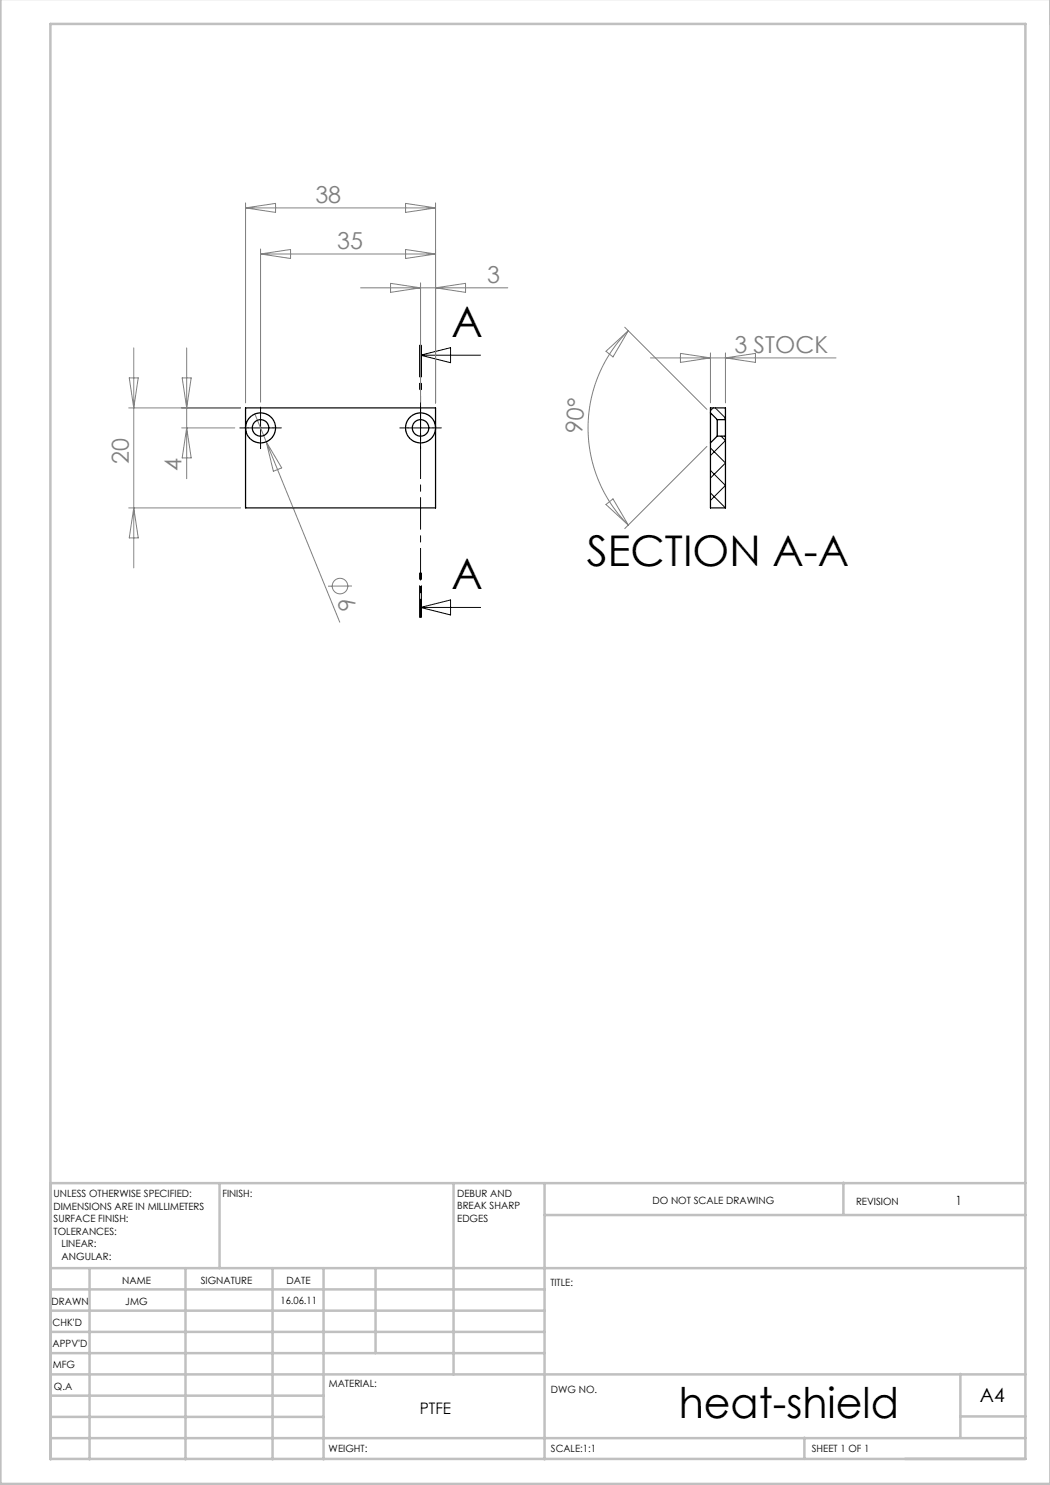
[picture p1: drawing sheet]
<svg xmlns="http://www.w3.org/2000/svg" width="210mm" height="297mm" viewBox="0 0 210 297" stroke-linecap="round" stroke-linejoin="round" font-family="sans-serif">
<g fill="none" stroke="#808080" stroke-width=".2">
<path d="M49.1 40.6v40M49.1 41.6h38M49.1 41.6l6-.9v1.8zM52.1 49.8v30.6M52.1 50.8h35M52.1 50.8l6-.9v1.8zM72.1 57.6h29.5M78.1 56.7l6 .9-6 .9zM81.1 40.7l6 .9-6 .9zM81.1 49.9l6 .9-6 .9zM84.1 56.6v23.8M87.1 40.6v40"/>
<path d="M87.1 57.6l6-.9v1.8zM25.8 75.6h1.8l-.9 6zM26.7 69.6v44M36.4 75.6h1.8l-.9 6zM37.3 69.6v26.1M121.2 70.3l4.5-4.2-3.1 5.3zM125 65.4l16.4 16.5M125.7 66.1a27.5 27.5 0 0 0 0 38.9M130.1 71.6h37.1M136.1 70.7l6 .9-6 .9zM142.1 70.6v10M145.1 70.6v10"/>
<path d="M145.1 71.6l6-.9v1.8zM25.7 81.6h22.4M36.3 85.6h10.7M37.3 85.6l.9 6h-1.8zM51 82.8l17 41.6M53.2 88.4l3.1 5.2-1.6 .7zM141.4 89.3l-16.4 16.4M25.7 101.6h22.4M26.7 101.6l.9 6h-1.8zM70.4 117.2h-4.8M121.2 100.9l1.4-1.1 3.1 5.2z"/>
<circle cx="68" cy="117.2" r="1.56"/>
</g>
<path d="M49.6 85.6h-1.6M52.1 83.1v-1.7M52.1 88.1v1.6M54.6 85.6h1.7M81.6 85.6h-1.6M84.1 83.1v-1.7M84.1 88.1v1.6M86.6 85.6h1.7" fill="none" stroke="#000" stroke-width=".2" stroke-dasharray="15.2 1.3 1.3 1.3"/>
<path d="M83.9 69v10M84.1 69v54.5M84.3 69v10M83.9 123.5v-10M84.3 123.5v-10" fill="none" stroke="#000" stroke-width=".2" stroke-dasharray="6.3 1.3 1.3 1.3"/>
<g fill="none" stroke="#000" stroke-width=".2">
<path d="M84.1 71h12M84.1 71l6-1.5v3zM49.6 85.6h5M52.1 83.1v5M81.6 85.6h5M84.1 83.1v5M142.1 89.6l3 3-3 3M142.1 94.1l3 3-3 3M142.1 98.6l3 3M142.6 81.6l-.5 .5M143.1 81.6l2 2-.3 .3M144.2 87.2l.9 .9-3 3"/>
<path d="M84.1 121.5l6-1.5v3zM84.1 121.5h12"/>
</g>
<g fill="none" stroke="#c0c0c0" stroke-width=".5">
<path d="M.1 -.1v296.9h210M10.1 236.6h195M43.9 236.6v17M90.7 236.6v38.3M108.9 236.6v55.3M168.7 236.5v6.4M10.1 257.9h98.8M10.1 253.6h195M17.9 253.6v38.3M37.1 253.6v38.3M54.5 253.6v38.3M64.7 253.6v38.3"/>
<path d="M75.1 253.6v17M108.9 243h96.2M10.1 270.6h98.8M10.1 266.4h98.8M10.1 262.1h98.8M10.1 279.1h54.6M10.1 274.9h195M192.1 274.8v12.7M10.1 291.8h195v-287h-195v287.1M10.1 283.4h54.6M10.1 287.6h195M160.9 287.5v4.3"/>
<path d="M192.1 283.3h13"/>
</g>
<g fill="none" stroke="#000" stroke-width=".25">
<path d="M49.1 81.6h38v20h-38zM142.1 82.6v6M142.1 82.6v-1h3v2.3M142.1 82.6l1.3 1.3M143.4 83.9v3.3M143.4 87.2h1.7M143.4 83.9h1.7M143.4 87.2l-1.3 1.4M145.1 83.9v3.3M145.1 87.2v14.4h-3v-13"/>
<circle cx="52.1" cy="85.6" r="1.65"/>
<circle cx="52.1" cy="85.6" r="3"/>
<circle cx="84.1" cy="85.6" r="1.65"/>
<circle cx="84.1" cy="85.6" r="3"/>
</g>
<g font-size="8.5">
<text x="90.3" y="67.4">A</text>
<text x="117.4" y="113.1">SECTION A-A</text>
<text x="90.3" y="117.8">A</text>
<text x="135.8" y="283.5">heat-shield</text>
</g>
<g font-size="4.7" fill="#808080">
<text x="63.1" y="40.6">38</text>
<text x="67.4" y="49.8">35</text>
<text x="97.4" y="56.6">3</text>
<text x="146.9" y="70.6">3 STOCK</text>
<text x="116.4" y="86.7" transform="rotate(-85 116.4 86.7)">90°</text>
<text x="25.7" y="92.8" transform="rotate(-90 25.7 92.8)">20</text>
<text x="36.3" y="94.2" transform="rotate(-90 36.3 94.2)">4</text>
<text x="67.3" y="120.2" transform="rotate(68 67.3 120.2)">6</text>
</g>
<text font-size="3.9" x="196" y="280.4">A4</text>
<text font-size="3.2" x="83.9" y="282.8">PTFE</text>
<text font-size="2.5" x="191.1" y="240.9">1</text>
<g font-size="2">
<text x="10.7" y="239.5">UNLESS OTHERWISE SPECIFIED:</text>
<text x="44.5" y="239.5">FINISH:</text>
<text x="91.4" y="239.4">DEBUR AND</text>
<text x="10.7" y="242">DIMENSIONS ARE IN MILLIMETERS</text>
<text x="10.7" y="244.5">SURFACE FINISH:</text>
<text x="91.4" y="241.9">BREAK SHARP</text>
<text x="91.4" y="244.4">EDGES</text>
<text x="130.5" y="240.8">DO NOT SCALE DRAWING</text>
<text x="171.2" y="241">REVISION</text>
<text x="10.7" y="247">TOLERANCES:</text>
<text x="12.3" y="249.5">LINEAR:</text>
<text x="12.3" y="252">ANGULAR:</text>
<text x="24.4" y="256.9">NAME</text>
<text x="40.1" y="256.8">SIGNATURE</text>
<text x="57.3" y="256.8">DATE</text>
<text x="110.1" y="257.1">TITLE:</text>
<text x="10.3" y="260.9">DRAWN</text>
<text x="25.1" y="261">JMG</text>
<text x="56.1" y="260.8">16.06.11</text>
<text x="10.5" y="269.3">APPV'D</text>
<text x="10.5" y="265.2">CHK'D</text>
<text x="10.6" y="273.6">MFG</text>
<text x="10.8" y="278">Q.A</text>
<text x="65.8" y="277.4">MATERIAL:</text>
<text x="110.2" y="278.5">DWG NO.</text>
<text x="65.7" y="290.4">WEIGHT:</text>
<text x="110.2" y="290.5">SCALE:1:1</text>
<text x="162.4" y="290.4">SHEET 1 OF 1</text>
</g>
</svg>
